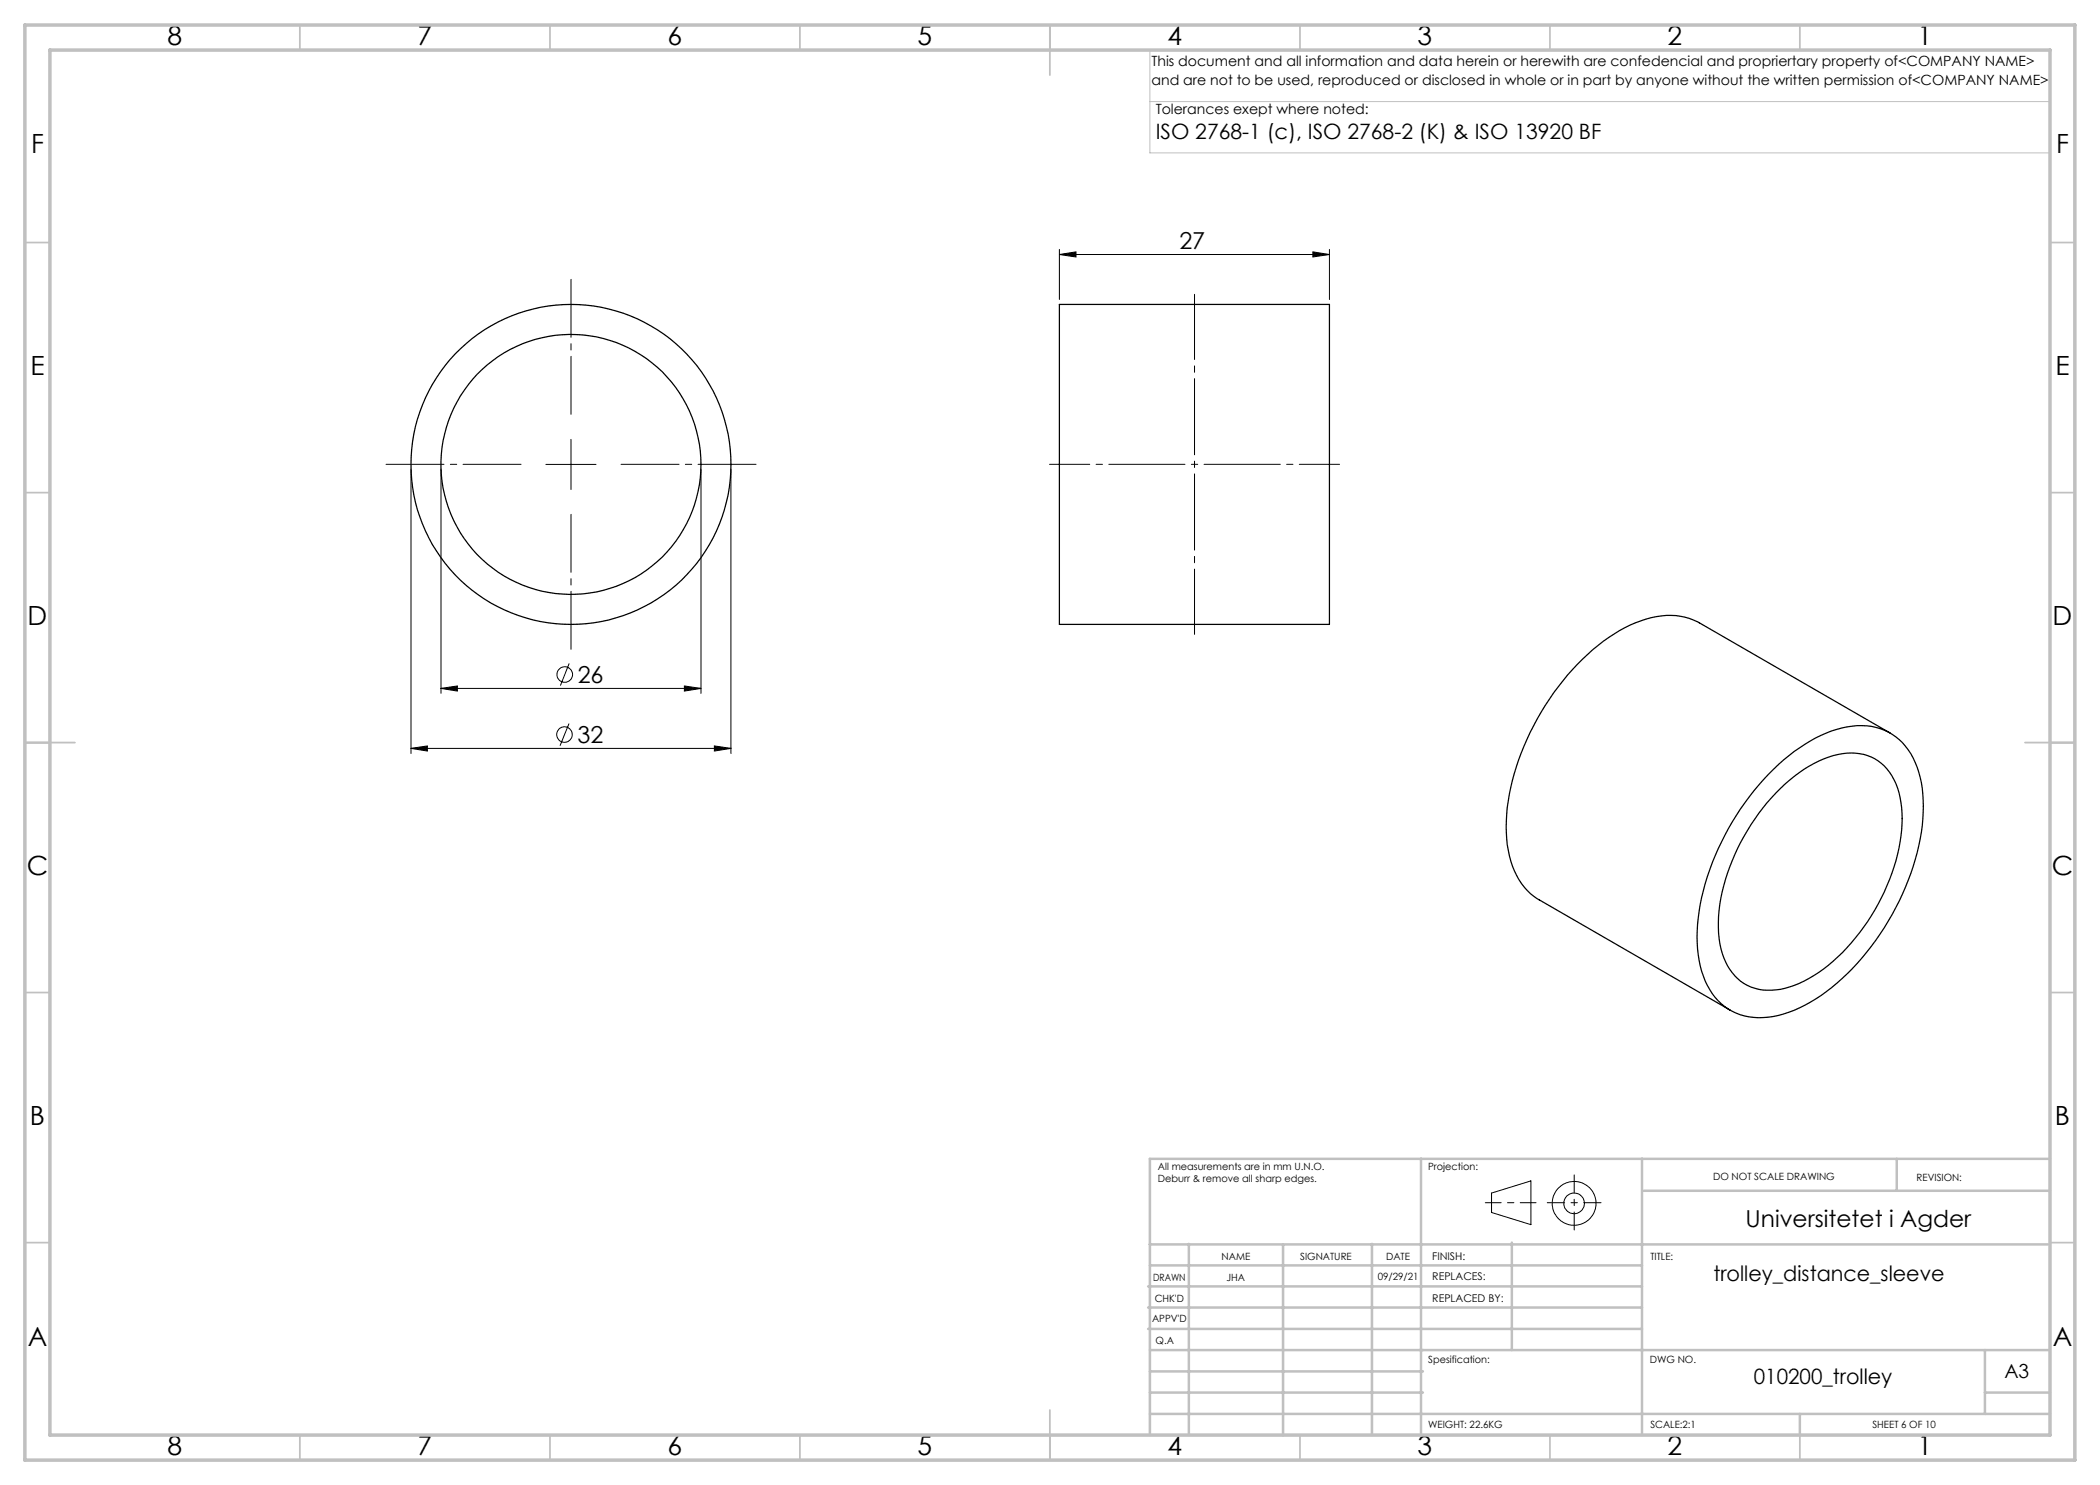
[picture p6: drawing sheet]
<svg xmlns="http://www.w3.org/2000/svg" width="420mm" height="297mm" viewBox="0 0 420 297" stroke-linecap="round" stroke-linejoin="round" font-family="sans-serif">
<g fill="none" stroke="#000" stroke-width=".2">
<path d="M211.9 50.9l3.3-.5v1zM211.9 49.9v10M211.9 50.9h54M262.6 50.4l3.3 .5-3.3 .5zM265.9 49.9v10M82.2 93.9v56.8M88.2 93.9v44.8M109.2 92.9h10M114.2 87.9v10M140.2 93.9v44.8M146.2 93.9v56.8M88.2 137.7l3.3-.5v1z"/>
<path d="M88.2 137.7h52M113.8 132.7l-1.7 4.4M136.9 137.2l3.3 .5-3.3 .5zM82.2 149.7l3.3-.5v1zM82.2 149.7h64M113.8 144.7l-1.8 4.5M142.9 149.2l3.3 .5-3.3 .5zM298.3 238.6l7.9-2.4v8.7l-7.9-2.4z"/>
<circle cx="112.9" cy="134.9" r="1.56"/>
<circle cx="112.9" cy="146.9" r="1.55"/>
<circle cx="314.8" cy="240.7" r="2.07"/>
<circle cx="314.8" cy="240.7" r="4.4"/>
</g>
<path d="M104.2 92.9h-27M114.2 82.9v-27M124.2 92.9h27M114.2 102.9v27" fill="none" stroke="#000" stroke-width=".2" stroke-dasharray="15.2 1.3 1.3 1.3" stroke-dashoffset="3.6"/>
<path d="M209.9 92.9h58" fill="none" stroke="#000" stroke-width=".2" stroke-dasharray="15.2 1.3 1.3 1.3" stroke-dashoffset="7.2"/>
<path d="M238.9 126.9v-68" fill="none" stroke="#000" stroke-width=".2" stroke-dasharray="15.2 1.3 1.3 1.3" stroke-dashoffset="2.2"/>
<path d="M297.1 240.5h10.1" fill="none" stroke="#000" stroke-width=".2" stroke-dasharray="15.2 1.3 1.3 1.3" stroke-dashoffset="12.1"/>
<path d="M314.8 235v11" fill="none" stroke="#000" stroke-width=".2" stroke-dasharray="15.2 1.3 1.3 1.3" stroke-dashoffset="11.6"/>
<path d="M309.5 240.5h10.7" fill="none" stroke="#000" stroke-width=".2" stroke-dasharray="15.2 1.3 1.3 1.3" stroke-dashoffset="11.8"/>
<path d="M230 10v20.6h180M230.5 10h179.5v33M230 20.3h180" fill="none" stroke="#c0c0c0" stroke-width=".2"/>
<g fill="none" stroke="#c0c0c0" stroke-width=".35">
<path d="M60 5v5M110 5v5M160 5v5M210 5v10M260 5v5M310 5v5M360 5v5M5 48.5h5M410 48.5h5M5 98.5h5M410 98.5h5M5 148.5h10"/>
<path d="M405 148.5h10M5 198.5h5M410 198.5h5M5 248.5h5M410 248.5h5M60 287v5M110 287v5M160 287v5M210 282v10M260 287v5M310 287v5M360 287v5"/>
</g>
<g fill="none" stroke="#c0c0c0" stroke-width=".5">
<path d="M284.2 231.8v55.2M328.4 231.8v55.2M328.8 238.2h81.2M379.3 231.8v6.4M410 231.8h-180v55.2M229.6 257.3h98.8M230 248.9h179.6M230 253.1h98.4M237.8 248.8v38.2M256.6 248.9v38.2M274.4 248.8v38.2M302.4 248.5v21.5"/>
<path d="M229.6 265.8h98.8M229.6 261.5h98.8M230 278.5h54.6M230 274.3h54.6M230 270h180M397 278.5h13M397 270v12.8M230 282.8h180M360 282.8v4.2"/>
</g>
<path d="M5 5h410v287h-410zM10 10h400v277h-400z" fill="none" stroke="#c0c0c0" stroke-width=".7"/>
<path d="M88.2 137.7l3.3-.5v1zM136.9 137.2l3.3 .5-3.3 .5zM82.2 149.7l3.3-.5v1zM142.9 149.2l3.3 .5-3.3 .5zM211.9 50.9l3.3-.5v1zM262.6 50.4l3.3 .5-3.3 .5z" fill="#000"/>
<g fill="none" stroke="#000" stroke-width=".25">
<path d="M211.9 60.9h54v64h-54zM353.6 154.9a32.1 32.1 0 0 1 14.8-9.3 12 12 0 0 1 12.7 3.6 18.8 18.8 0 0 1 3.6 12.1 47.6 47.6 0 0 1-8.7 25.5 42.4 42.4 0 0 1-16.1 14.8 15.7 15.7 0 0 1-12.7 1 12.4 12.4 0 0 1-6.9-8.4 32.7 32.7 0 0 1 1.2-18.8 54 54 0 0 1 12.1-20.5zM356.1 157.7a23.9 23.9 0 0 1 12.4-7 9.5 9.5 0 0 1 11 6.9 26.1 26.1 0 0 1-.7 15.8 41.8 41.8 0 0 1-15.1 21.1 16.6 16.6 0 0 1-11.9 3.4 9.8 9.8 0 0 1-7.4-7.3 27 27 0 0 1 1.1-15.9 44.2 44.2 0 0 1 10.6-17zM378 146.6l-38.1-22a13.5 13.5 0 0 0-11.7-.4 35.7 35.7 0 0 0-14.7 10.8 51.7 51.7 0 0 0-12.2 27.8 21.7 21.7 0 0 0 3 13.9l.5 .7a10.1 10.1 0 0 0 3.1 2.6l38.1 22"/>
<circle cx="114.2" cy="92.9" r="26"/>
<circle cx="114.2" cy="92.9" r="32"/>
</g>
<g font-size="5.3">
<text x="33.5" y="8.9">8</text>
<text x="83.5" y="8.9">7</text>
<text x="133.5" y="8.9">6</text>
<text x="183.5" y="8.9">5</text>
<text x="233.5" y="8.9">4</text>
<text x="283.5" y="8.9">3</text>
<text x="333.5" y="8.9">2</text>
<text x="383.5" y="8.9">1</text>
<text x="6.2" y="30.7">F</text>
<text x="411.2" y="30.7">F</text>
<text x="6.1" y="74.9">E</text>
<text x="411.1" y="74.9">E</text>
<text x="5.5" y="124.9">D</text>
<text x="410.5" y="124.9">D</text>
<text x="5.3" y="174.9">C</text>
<text x="410.3" y="174.9">C</text>
<text x="6" y="224.9">B</text>
<text x="411" y="224.9">B</text>
<text x="5.5" y="269.2">A</text>
<text x="410.5" y="269.2">A</text>
<text x="33.5" y="290.9">8</text>
<text x="83.5" y="290.9">7</text>
<text x="133.5" y="290.9">6</text>
<text x="183.5" y="290.9">5</text>
<text x="233.5" y="290.9">4</text>
<text x="283.5" y="290.9">3</text>
<text x="333.5" y="290.9">2</text>
<text x="383.5" y="290.9">1</text>
</g>
<g font-size="4.7">
<text x="235.9" y="49.9">27</text>
<text x="115.5" y="136.6">26</text>
<text x="115.5" y="148.6">32</text>
<text x="349.1" y="245.3">Universitetet i Agder</text>
</g>
<g font-size="4.2">
<text x="231.1" y="27.8">ISO 2768-1 (c), ISO 2768-2 (K) &amp; ISO 13920 BF</text>
<text x="342.7" y="256.3">trolley_distance_sleeve</text>
<text x="350.8" y="276.8">010200_trolley</text>
</g>
<text font-size="3.9" x="400.9" y="275.5">A3</text>
<g font-size="2.8">
<text x="230.3" y="13.1">This document and all information and data herein or herewith are confedencial and propriertary property of&lt;COMPANY NAME&gt;</text>
<text x="230.3" y="16.9">and are not to be used, reproduced or disclosed in whole or in part by anyone without the written permission of&lt;COMPANY NAME&gt;</text>
<text x="231.1" y="22.8">Tolerances exept where noted:</text>
</g>
<g font-size="2.1">
<text x="286.4" y="251.9">FINISH:</text>
<text x="286.5" y="256">REPLACES:</text>
<text x="286.5" y="260.4">REPLACED BY:</text>
</g>
<g font-size="2">
<text x="231.6" y="234">All measurements are in mm U.N.O.</text>
<text x="285.6" y="234">Projection:</text>
<text x="231.6" y="236.5">Deburr &amp; remove all sharp edges.</text>
<text x="342.6" y="236">DO NOT SCALE DRAWING</text>
<text x="383.3" y="236.2">REVISION:</text>
<text x="244.3" y="252">NAME</text>
<text x="260" y="251.9">SIGNATURE</text>
<text x="277.2" y="251.9">DATE</text>
<text x="330.1" y="251.9">TITLE:</text>
<text x="230.6" y="256.1">DRAWN</text>
<text x="245.3" y="256.1">JHA</text>
<text x="275.6" y="255.9">09/29/21</text>
<text x="230.9" y="260.3">CHK'D</text>
<text x="230.4" y="264.4">APPV'D</text>
<text x="231.1" y="268.8">Q.A</text>
<text x="285.6" y="272.5">Spesification:</text>
<text x="330" y="272.5">DWG NO.</text>
<text x="285.6" y="285.5">WEIGHT: 22.6KG</text>
<text x="330.1" y="285.6">SCALE:2:1</text>
<text x="374.5" y="285.6">SHEET 6 OF 10</text>
</g>
</svg>
